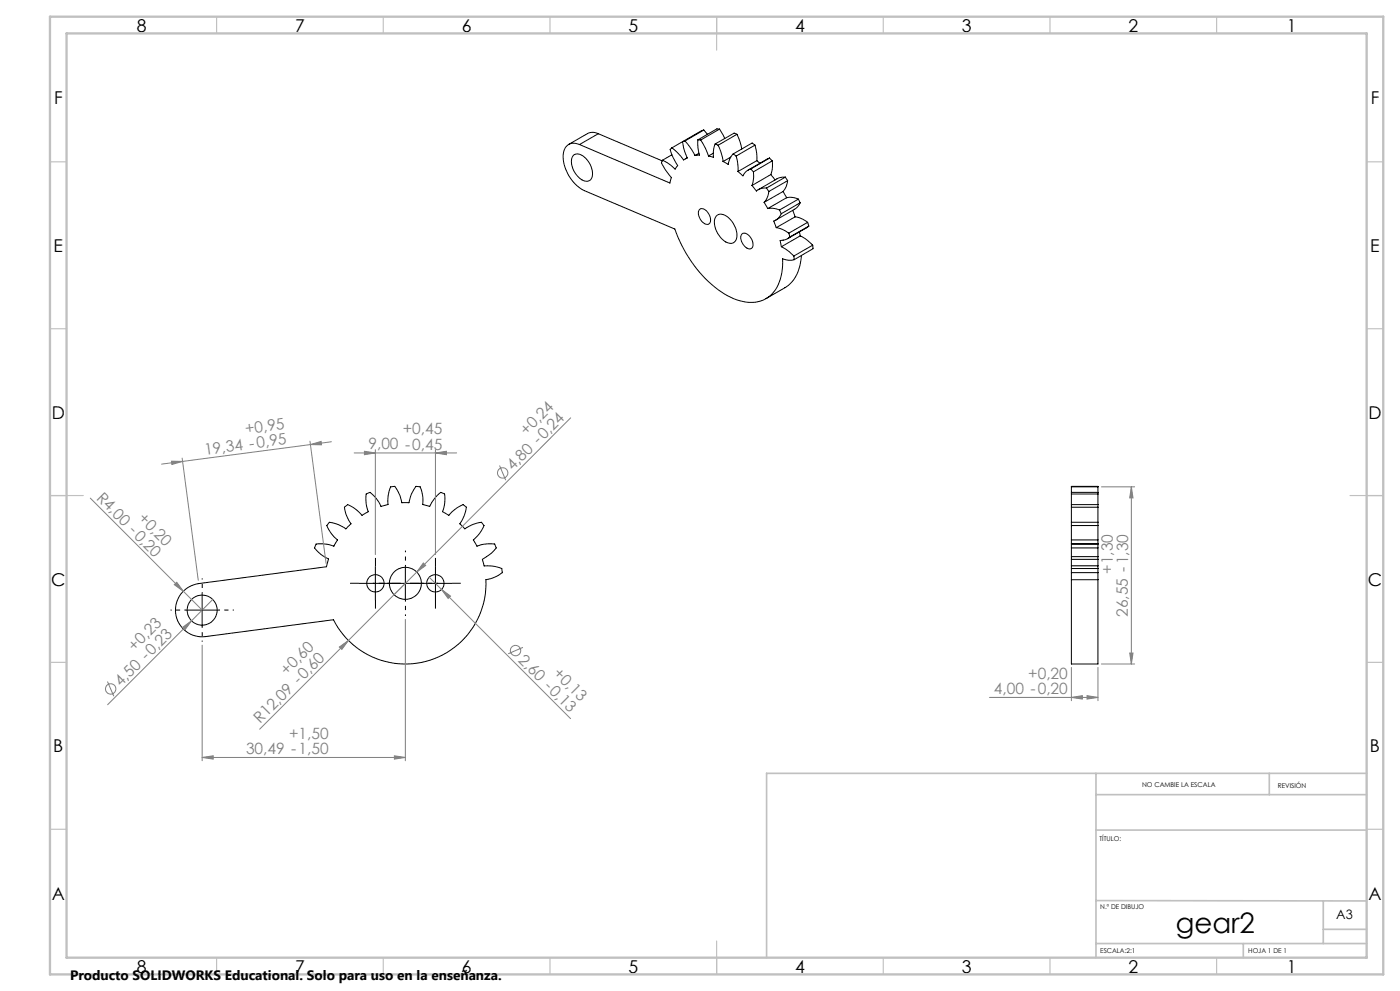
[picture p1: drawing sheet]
<svg xmlns="http://www.w3.org/2000/svg" width="420mm" height="297mm" viewBox="0 0 420 297" stroke-linecap="round" stroke-linejoin="round" font-family="sans-serif">
<g fill="none" stroke="#000" stroke-width=".3">
<path d="M211.1 39l1.1 1.2M211.1 39l-.7 .2-8.8 5.1M211.1 39l-5.6 3.3M215.9 38.7l1.5 2.8M215.9 38.7l-.8-.1-5.7 3.3M215.9 38.7l-5.7 3.3M172 46.5a2.83 2.83 0 0 1 3.8 1.1 5.3 5.3 0 0 1 1.3 6.3 2.79 2.79 0 0 1-3.7-1 5.2 5.2 0 0 1-1.4-6.4zM173.8 43.3a3.3 3.3 0 0 0-4.9 3.2 12.1 12.1 0 0 0 6.4 10.6l27.2 11.5a36.3 36.3 0 0 0 16.7 20.5 10.5 10.5 0 0 0 12.3-.9 14.1 14.1 0 0 0 3.3-10.7 5.1 5.1 0 0 0 3.5 .3M173.8 43.3l27.2 11.6v-.5a1.66 1.66 0 0 0-.4-2.2l-.4-.6a4.8 4.8 0 0 1-1.7-3.1l.3-.5M179.5 40.1l-1.6-.5-1.4 .3-5.9 3.4M179.5 40.1l-5.7 3.2M179.5 40.1l19.2 8.1"/>
<path d="M201.6 44.3l-.4 .4a10.9 10.9 0 0 0 2.1 4.9l-.8 1.1-1.8-1.6-1.9-1.1M201.6 44.3l1.8 1.6 1.7 2 1.1-.6M201.6 46.4l-2.8 1.6M205.5 42.3l-.6 .1a11.3 11.3 0 0 0 1.3 4.9M205.5 42.3l1.6 2 1.4 2.3M206.2 47.3l-.6 .3M209.4 41.9v2.2l.4 2.4-1.3 .1M209.4 41.9l.8 .1M209.7 45.9l-1.2 .7M210.2 42l1.4 2.3 .9 2.4M214 45.9l-1.5 .8M214.6 43.1a8.3 8.3 0 0 0-.6 4.1l-1.5-.5"/>
<path d="M214.6 43.1l.8 .4M215.4 43.5l.8 1.9 .7 3M219.2 47.1l-2.3 1.3M220 46.1a5.3 5.3 0 0 0-1.5 3.2l-1.6-.9M220 46.1l.8 .7M220.8 46.8l.5 1.8 .1 2.8M221.1 40.2l1 2.5 .4 2M221.1 40.2l-.9-.3-5.6 3.2M221.1 40.2l-5.7 3.3M225.2 50.7a3.6 3.6 0 0 0-2.3 2l-1.5-1.3M225.2 50.7l.8 .8M225.6 55.6l1.3 1.7a4 4 0 0 1 3-.9"/>
<path d="M226 51.5a9.3 9.3 0 0 1-.4 4.1M226.5 43.5a11.9 11.9 0 0 1 .5 4.7M226.5 43.5l-.9-.6-5.6 3.2M226.5 43.5l-5.7 3.3M227 48.2l1 .7M227 48.2l-5.6 3.2M229.9 56.4l.7 1M230.6 57.4a5.5 5.5 0 0 1-1.4 3.2M230.9 47.4l.8 .8M230.9 47.4l-6.5 3.6M230.9 47.4l-5.7 3.3M231.2 52.3l1.3 1.6"/>
<path d="M231.2 52.3l-5.6 3.3M231.7 48.2a8.1 8.1 0 0 1-.5 4.1M231.7 48.2l-5.7 3.3M234.9 57.4l1.1 1.9M234.9 57.4l-5.7 3.2M235.6 53.1l.7 1M235.6 53.1l-1.7 .1-.7 .3-5.7 3.4M235.6 53.1l-5.7 3.3M236 59.3a5.3 5.3 0 0 1 3.5 .4M236 59.3l-5.7 3.2M236.3 54.1a5.4 5.4 0 0 1-1.4 3.3M236.3 54.1l-5.7 3.3"/>
<path d="M239.5 59.7l.5 1.1M239.5 59.7l-5.6 3.2M209.8 62.9a1.81 1.81 0 0 1 2.7 1.1 2.22 2.22 0 0 1 0 3.2 3.2 3.2 0 0 1-2.7-4.3zM214.9 64.7a2.81 2.81 0 0 1 3.9 .8 6.1 6.1 0 0 1 1.8 6.8 2.53 2.53 0 0 1-3.7-.4 6.3 6.3 0 0 1-2.2-6.9zM222.5 70.3a1.59 1.59 0 0 1 2.5 .6 2.79 2.79 0 0 1 .5 3.5 2.23 2.23 0 0 1-2.8-1.6l-.5-1.6zM229.2 60.6l1.1 1.9M230.3 62.5a6 6 0 0 1 3.6 .4M232.9 68.2a8 8 0 0 1 3.7 1.7M233.9 62.9l.5 1.2M234.4 64.1a4 4 0 0 1-2.3 2.1l.8 2M234.4 73.9l1.9 1.2 1.9 1.6M236.6 69.9l.4 1.1"/>
<path d="M237 71l-1.5 .9-1.5 .2 .4 1.8M237.8 63l.7 2M238.2 76.7l.1 1.1M238.5 65a8.1 8.1 0 0 1 3.8 1.6M238.5 65l-5.6 3.2M239.8 69.5l.3 1.2M240 60.8l-1.2 1.6-6.1 3.6M240 60.8l-5.6 3.3M240.1 70.7a11.7 11.7 0 0 1 3.7 2.8M240.1 70.7l-5.7 3.2M240.4 76.6a11.4 11.4 0 0 1-5 9.7l-5.6 3.2M242.3 66.6l.3 1.2"/>
<path d="M242.3 66.6l-5.7 3.3M242.6 67.8l-6.3 3.7M242.6 67.8l-5.6 3.2M243.8 73.5l.1 1-5.6 3.3M243.8 73.5l-5.6 3.2M321.4 156.5v1M321.4 157.5v4.3M321.4 152v4.5M321.4 151.2v.8M321.4 148.1v3.1M321.4 147.6v.5M321.4 145.9v1.7"/>
<path d="M321.4 145.9h8M321.4 157.5h8M321.4 156.5h8M321.4 152h8M321.4 151.2h8M321.4 148.1h8M321.4 147.6h8M329.4 156.5v1M329.4 157.5v4.3M329.4 152v4.5M329.4 151.2v.8M329.4 148.1v3.1"/>
<path d="M329.4 147.6v.5M329.4 145.9v1.7M54.8 177.4l1.2-1 1.3-.8 2.3-.7 38.3-5 .7-2.4a9.3 9.3 0 0 1-4.2-3.4l.4-.9a8.7 8.7 0 0 1 5.4 .5l1-1.9a9 9 0 0 1-3.1-4.4l.6-.7a8.5 8.5 0 0 1 5.1 1.8l1.5-1.5a9.2 9.2 0 0 1-1.9-5.1l.8-.6a8.3 8.3 0 0 1 4.4 3.1l1.9-1.1a8.7 8.7 0 0 1-.5-5.3l1-.4 .5 .4 1.4 1.5 1.4 2.3 2.1-.6-.1-.7a8.8 8.8 0 0 1 1-4.6l1-.1a8.8 8.8 0 0 1 2.2 4.9h2.2a8.9 8.9 0 0 1 2.3-4.9l.9 .1a8.7 8.7 0 0 1 .9 5.3l2.1 .6a9.5 9.5 0 0 1 3.5-4.2l.8 .4a8.7 8.7 0 0 1-.4 5.3l1.9 1.1a9 9 0 0 1 4.4-3.1l.7 .6a9.1 9.1 0 0 1-1.9 5.1l1.6 1.5a8.8 8.8 0 0 1 5-1.8l.6 .7a8.7 8.7 0 0 1-3.1 4.4l1.1 1.9a9.4 9.4 0 0 1 5.3-.5l.4 .9a7 7 0 0 1-2.8 2.7l-1.3 .8 .5 2h.7a8.6 8.6 0 0 1 4.7 .9l.1 1a8.5 8.5 0 0 1-4.9 2.2 24.2 24.2 0 0 1-18 24.5 24.2 24.2 0 0 1-27.8-12.5l-39.1 5.1a8 8 0 0 1-7.6-4.7 8 8 0 0 1 1.5-8.7zM60.6 177.9v10M107.6 174.8h28M112.6 169.8v10M121.6 169.8v10M130.6 169.8v10M321.4 171.6v2.1M321.4 170.4v1.2M321.4 169.6v.8M321.4 163.1v1.1"/>
<path d="M321.4 164.2v2.6M321.4 173.7v25.3h8v-25.3M321.4 167.6v2M321.4 161.8v1.2M321.4 169.6h8M321.4 163h8M321.4 171.6h8M321.4 173.7h8M321.4 170.4h8M321.4 164.2h8M321.4 163.1h8M321.4 166.8h8"/>
<path d="M321.4 163v.1M321.4 166.8v.8M321.4 167.6h8M321.4 161.8h8M329.4 171.6v2.1M329.4 170.4v1.2M329.4 169.6v.8M329.4 163.1v1.1M329.4 164.2v2.6M329.4 167.6v2M329.4 161.8v1.2M329.4 163v.1"/>
<path d="M329.4 166.8v.8M55.6 182.8h10.1"/>
<circle cx="112.6" cy="174.8" r="2.59"/>
<circle cx="121.6" cy="174.8" r="4.8"/>
<circle cx="130.6" cy="174.8" r="2.59"/>
<circle cx="60.7" cy="182.9" r="4.5"/>
</g>
<g fill="none" stroke="#808080" stroke-width=".3">
<path d="M51.4 138.2l3.4 .1-3.2 .9zM54.6 137.3l4.9 36.6M54.8 138.3l-6.3 .8M93 132.2l4.8 36.7M93.1 133.2l-38.3 5.1M93.1 133.2l3.2-.9 .1 1zM99.4 132.4l-6.3 .8M106.3 135.7h30.7M109.3 135.3l3.3 .4-3.3 .6zM112.6 134.8v31.4M130.6 135.7l3.3-.4v1zM130.6 134.8v31.4"/>
<path d="M149.9 139.5l1.8 4.4M171.2 125.2l-46.2 46.2M27.1 149.3l33.5 33.5M330.4 145.9h10M339.4 145.9l.5 3.3h-1zM339.4 145.9v53.1M52.3 175.2l.7-.7 2 2.7zM63.8 179.7l-6.3 6.4M121.6 174.8l-43.7 43.7M125 171.4l-6.8 6.8M127 168.7l.7 .8-2.7 1.9zM128.8 173l3.7 3.7"/>
<path d="M132.5 176.7l2.6 1.9-.7 .7zM132.5 176.7l38.7 38.7M54.8 188l2.7-1.9-2 2.6zM57.5 186.1l-25.2 25.1M60.6 193.4v34.6M101.8 193.9l2.7-2-1.9 2.7zM121.6 185.6v42.4M156.9 194l-4.4 1.9M330.4 199h10M338.9 195.7h1l-.5 3.3zM32.2 204.3l1.9 4.4M296.8 209h32.6"/>
<path d="M321.4 209l3.3-.5v1zM321.4 200v10M326.1 208.5l3.3 .5-3.3 .5zM329.4 200v10M60.6 227l3.4-.5v1zM60.6 227h61M118.3 226.5l3.3 .5-3.3 .5z"/>
<circle cx="150.8" cy="141.7" r="1.55"/>
<circle cx="154.7" cy="195" r="1.55"/>
<circle cx="33.2" cy="206.5" r="1.55"/>
</g>
<path d="M60.7 177.8v-4.5M55.7 182.8h-4.5M60.7 187.8v4.5M65.7 182.8h4.5" fill="none" stroke="#000" stroke-width=".3" stroke-dasharray="15.2 1.3 1.3 1.3" stroke-dashoffset="14.9" stroke-linecap="butt"/>
<path d="M116.6 174.8h-4.8M121.6 169.8v-4.8M121.6 179.8v4.8M126.6 174.8h4.8" fill="none" stroke="#000" stroke-width=".3" stroke-dasharray="15.2 1.3 1.3 1.3" stroke-dashoffset="14.7" stroke-linecap="butt"/>
<path d="M107.6 174.8h-2.6M112.6 169.8v-2.6M112.6 179.8v2.6M117.6 174.8h2.6M125.6 174.8h-2.6M130.6 169.8v-2.6M130.6 179.8v2.6M135.6 174.8h2.6" fill="none" stroke="#000" stroke-width=".3" stroke-dasharray="15.2 1.3 1.3 1.3" stroke-linecap="butt"/>
<g fill="none" stroke="#c0c0c0" stroke-width=".35">
<path d="M65 5v5M115 5v5M165 5v5M215 5v10M265 5v5M315 5v5M365 5v5M15 48.5h5M410 48.5h5M15 98.5h5M410 98.5h5M15 148.5h10"/>
<path d="M405 148.5h10M15 198.5h5M410 198.5h5M15 248.5h5M410 248.5h5M65 287v5M115 287v5M165 287v5M215 282v10M265 287v5M315 287v5M365 287v5"/>
</g>
<path d="M328.8 231.8v55.2M328.8 238.2h81.2M380.8 231.8v6.4M410 231.8h-180v55.2M328.8 248.8h81.2M328.8 269.9l81.2 .1M397 270v12.8M397 278.5h13M328.8 282.8h81.2M373 282.8v4.2" fill="none" stroke="#c0c0c0" stroke-width=".5"/>
<path d="M15 5h400v287h-400zM20 10h390v277h-390z" fill="none" stroke="#c0c0c0" stroke-width=".7"/>
<g fill="#808080">
<path d="M52.3 175.2l.7-.7 2 2.7z"/>
<path d="M127 168.7l.7 .8-2.7 1.9z"/>
<path d="M101.8 193.9l2.7-2-1.9 2.7z"/>
<path d="M54.8 188l2.7-1.9-2 2.6z"/>
<path d="M132.5 176.7l2.6 1.9-.7 .7z"/>
<path d="M60.6 227l3.4-.5v1zM118.3 226.5l3.3 .5-3.3 .5zM109.3 135.3l3.3 .4-3.3 .6zM130.6 135.7l3.3-.4v1zM321.4 209l3.3-.5v1zM326.1 208.5l3.3 .5-3.3 .5z"/>
<path d="M93.1 133.2l3.2-.9 .1 1zM51.4 138.2l3.4 .1-3.2 .9z"/>
<path d="M339.4 145.9l.5 3.3h-1zM338.9 195.7h1l-.5 3.3z"/>
</g>
<text font-size="8.5" x="352.7" y="279.7">gear2</text>
<g font-size="5.3">
<text x="41" y="9.5">8</text>
<text x="88.5" y="9.5">7</text>
<text x="138.5" y="9.5">6</text>
<text x="188.5" y="9.5">5</text>
<text x="238.5" y="9.5">4</text>
<text x="288.5" y="9.5">3</text>
<text x="338.5" y="9.5">2</text>
<text x="386" y="9.5">1</text>
<text x="16.2" y="31.3">F</text>
<text x="411.2" y="31.3">F</text>
<text x="16.1" y="75.5">E</text>
<text x="411.1" y="75.5">E</text>
<text x="15.5" y="125.5">D</text>
<text x="410.5" y="125.5">D</text>
<text x="15.4" y="175.5">C</text>
<text x="410.4" y="175.5">C</text>
<text x="16" y="225.5">B</text>
<text x="411" y="225.5">B</text>
<text x="15.5" y="269.8">A</text>
<text x="410.5" y="269.8">A</text>
<text x="41" y="291.5">8</text>
<text x="88.5" y="291.5">7</text>
<text x="138.5" y="291.5">6</text>
<text x="188.5" y="291.5">5</text>
<text x="238.5" y="291.5">4</text>
<text x="288.5" y="291.5">3</text>
<text x="338.5" y="291.5">2</text>
<text x="386" y="291.5">1</text>
</g>
<g font-size="4.7" fill="#808080">
<text x="73.8" y="130.2" transform="rotate(-7 73.8 130.2)">+0,95</text>
<text x="120.9" y="130.2">+0,45</text>
<text x="158" y="130.6" transform="rotate(-45 158 130.6)">+0,24</text>
<text x="61.5" y="136.3" transform="rotate(-7 61.5 136.3)">19,34 -0,95</text>
<text x="110.5" y="134.7">9,00 -0,45</text>
<text x="153.8" y="141.1" transform="rotate(-45 153.8 141.1)">4,80 -0,24</text>
<text x="28.7" y="149.5" transform="rotate(45 28.7 149.5)">R4,00 -0,20</text>
<text x="41.2" y="155.6" transform="rotate(45 41.2 155.6)">+0,20</text>
<text x="333.9" y="171.9" transform="rotate(-90 333.9 171.9)">+1,30</text>
<text x="338.4" y="184.9" transform="rotate(-90 338.4 184.9)">26,55 -1,30</text>
<text x="40.4" y="195.4" transform="rotate(-45 40.4 195.4)">+0,23</text>
<text x="155.3" y="198" transform="rotate(45 155.3 198)">2,60 -0,13</text>
<text x="86.1" y="202.6" transform="rotate(-45 86.1 202.6)">+0,60</text>
<text x="165.8" y="202.1" transform="rotate(45 165.8 202.1)">+0,13</text>
<text x="308.5" y="203.5">+0,20</text>
<text x="36.2" y="205.8" transform="rotate(-45 36.2 205.8)">4,50 -0,23</text>
<text x="298.1" y="207.9">4,00 -0,20</text>
<text x="78.1" y="216.9" transform="rotate(-45 78.1 216.9)">R12,09 -0,60</text>
<text x="86.7" y="221.5">+1,50</text>
<text x="73.8" y="225.9">30,49 -1,50</text>
</g>
<text font-size="4.1" x="21" y="293.7">Producto SOLIDWORKS Educational. Solo para uso en la enseñanza.</text>
<text font-size="3.9" x="400.9" y="275.5">A3</text>
<g font-size="2">
<text x="342.6" y="236">NO CAMBIE LA ESCALA</text>
<text x="383.3" y="236.2">REVISIÓN</text>
<text x="329.9" y="251.9">TÍTULO:</text>
<text x="330.1" y="272.5">N.º DE DIBUJO</text>
<text x="330.1" y="285.6">ESCALA:2:1</text>
<text x="374.5" y="285.6">HOJA 1 DE 1</text>
</g>
</svg>
